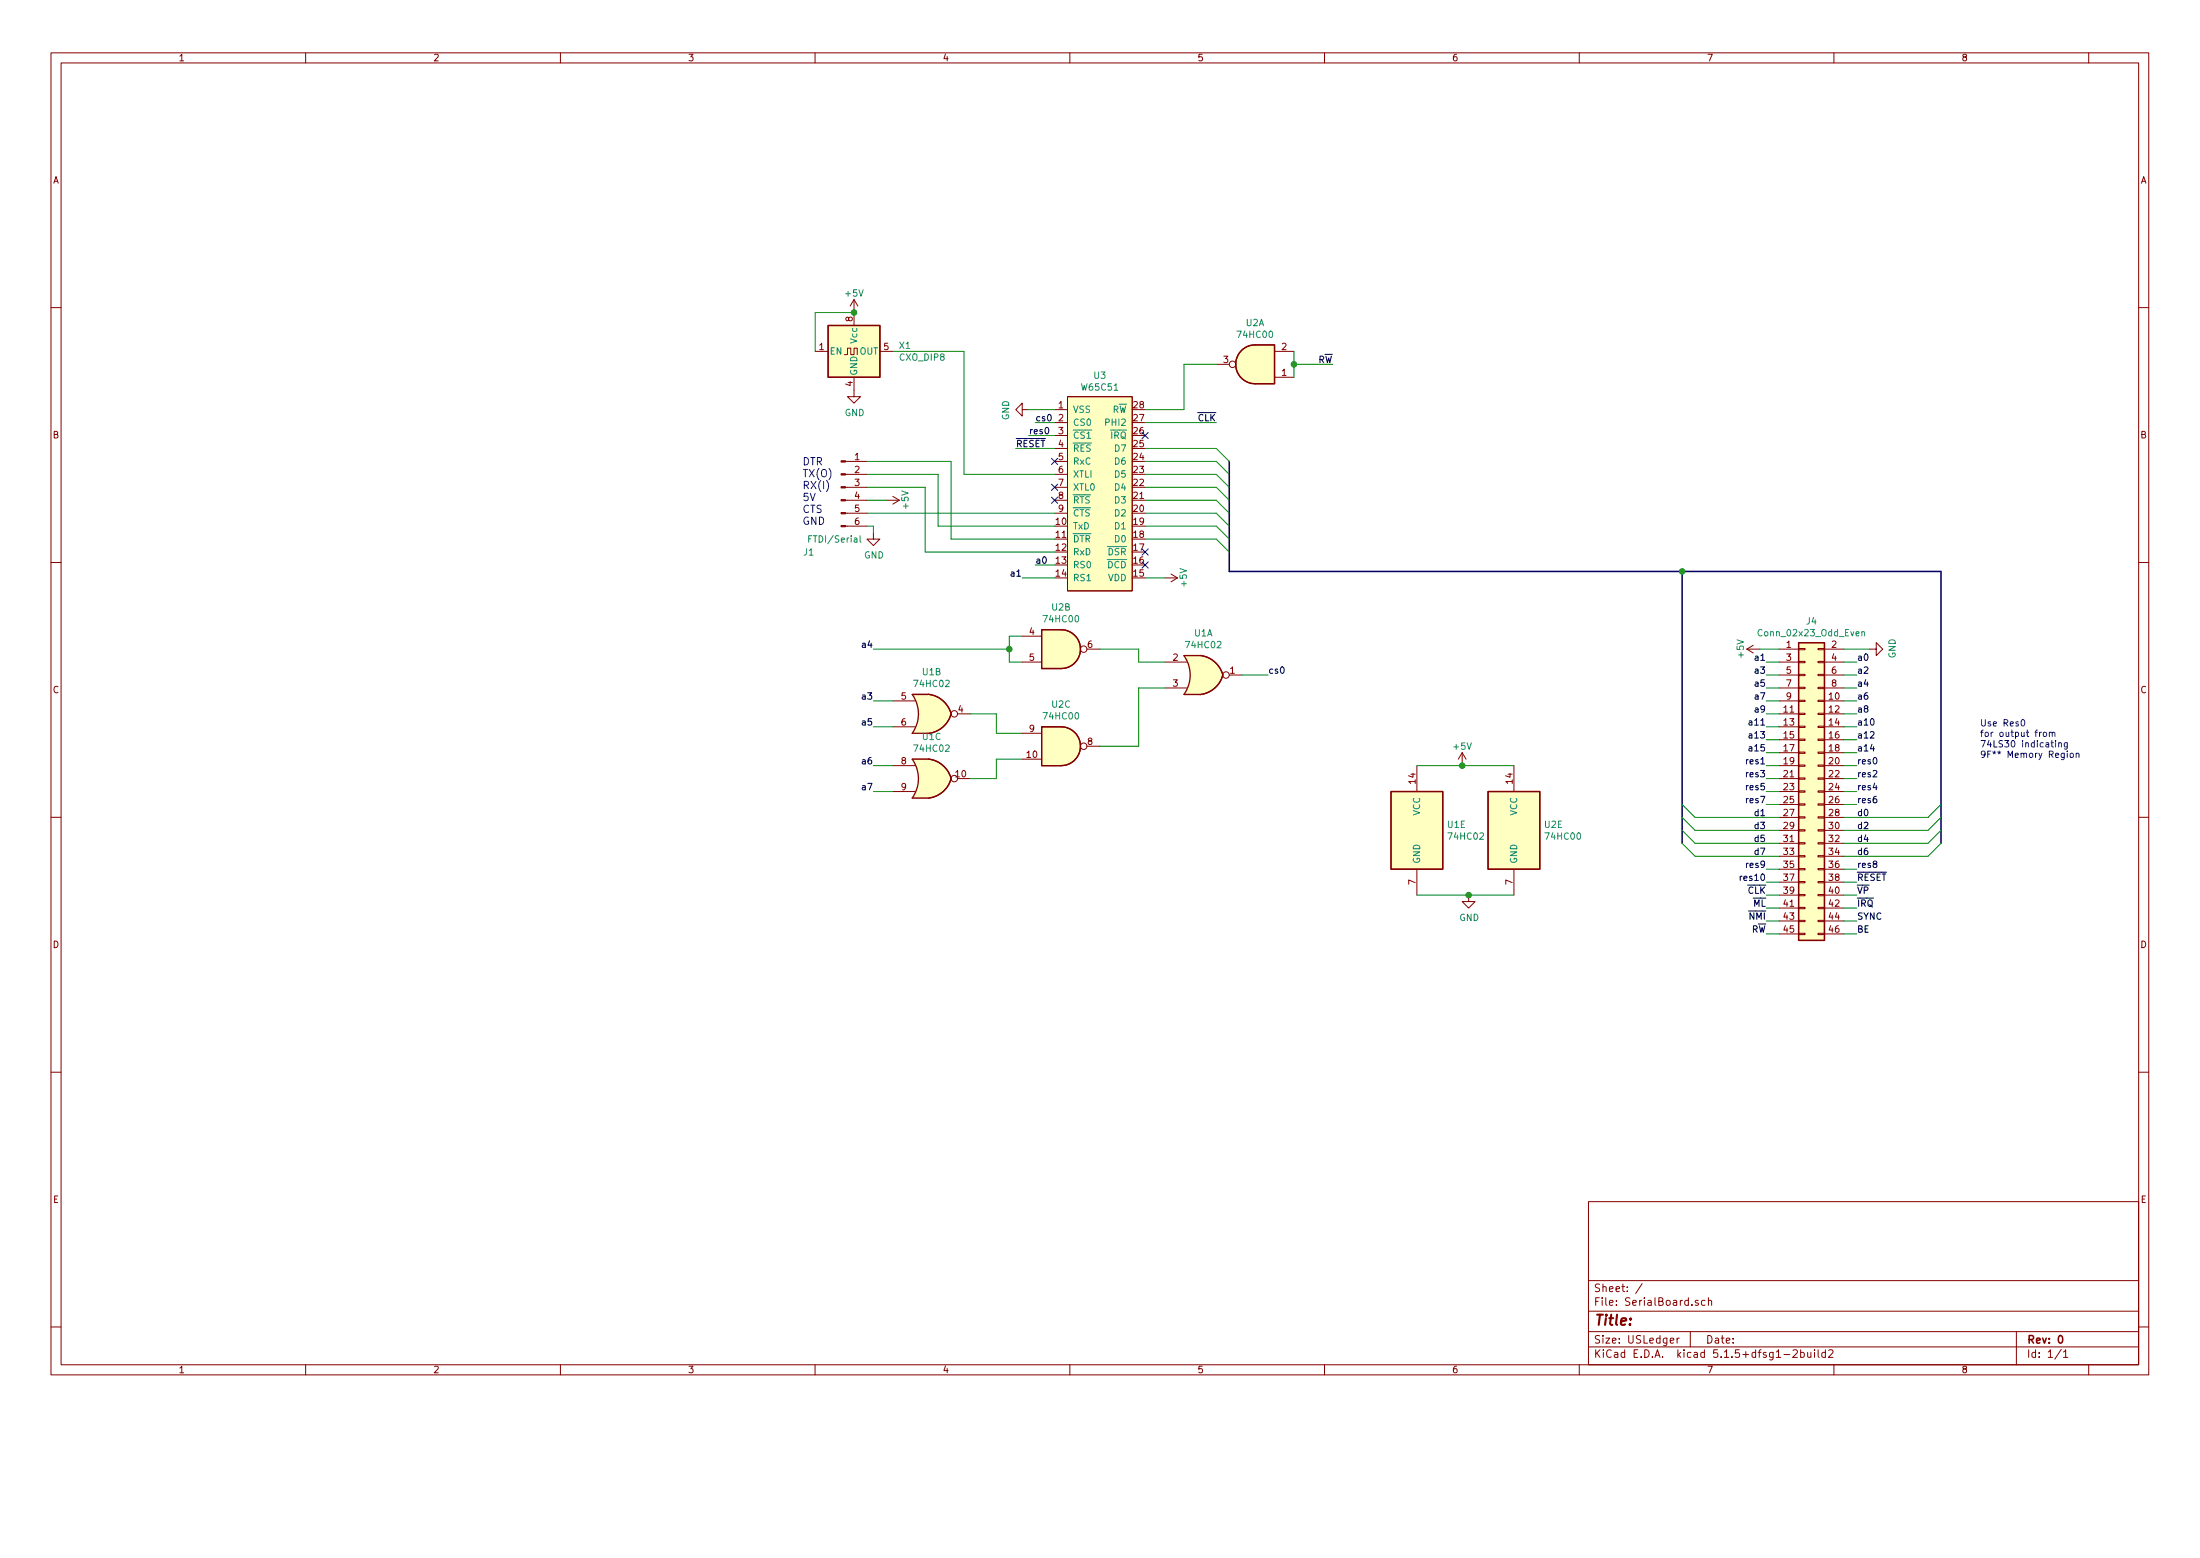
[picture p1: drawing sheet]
EESchema Schematic File Version 4
EELAYER 30 0
EELAYER END
$Descr USLedger 17000 11000
encoding utf-8
Sheet 1 1
Title ""
Date ""
Rev "0"
Comp ""
Comment1 ""
Comment2 ""
Comment3 ""
Comment4 ""
$EndDescr
$Comp
L 65XX:W65C51 U3
U 1 1
P 8500 4500
F 0 "U3" H 8500 6115 50  0000 C CNN
F 1 "W65C51" H 8500 6024 50  0000 C CNN
F 2 "" H 8400 4450 50  0001 C CNN
F 3 "" H 8400 4450 50  0001 C CNN
	1    8500 4500
	1    0    0    -1  
$EndComp
$Comp
L Connector_Generic:Conn_02x23_Odd_Even J4
U 1 1
P 13950 6100
F 0 "J4" H 14000 7417 50  0000 C CNN
F 1 "Conn_02x23_Odd_Even" H 14000 7326 50  0000 C CNN
F 2 "Connector_PinHeader_2.54mm:PinHeader_2x23_P2.54mm_Vertical" H 13950 6100 50  0001 C CNN
F 3 "~" H 13950 6100 50  0001 C CNN
	1    13950 6100
	1    0    0    -1  
$EndComp
$Comp
L power:GND #PWR028
U 1 1
P 14450 5000
F 0 "#PWR028" H 14450 4750 50  0001 C CNN
F 1 "GND" H 14455 4827 50  0000 C CNN
F 2 "" H 14450 5000 50  0001 C CNN
F 3 "" H 14450 5000 50  0001 C CNN
	1    14450 5000
	0    -1   -1   0   
$EndComp
$Comp
L power:+5V #PWR027
U 1 1
P 13600 5000
F 0 "#PWR027" H 13600 4850 50  0001 C CNN
F 1 "+5V" H 13600 5150 50  0000 C CNN
F 2 "" H 13600 5000 50  0001 C CNN
F 3 "" H 13600 5000 50  0001 C CNN
	1    13600 5000
	0    -1   -1   0   
$EndComp
Text Label 14350 5100 0    50   ~ 0
a0
Text Label 14350 5200 0    50   ~ 0
a2
Text Label 14350 5300 0    50   ~ 0
a4
Text Label 14350 5400 0    50   ~ 0
a6
Text Label 14350 5500 0    50   ~ 0
a8
Text Label 14350 5600 0    50   ~ 0
a10
Text Label 14350 5700 0    50   ~ 0
a12
Text Label 14350 5800 0    50   ~ 0
a14
Text Label 13650 5100 2    50   ~ 0
a1
Wire Wire Line
	14450 5000 14250 5000
Wire Wire Line
	13600 5000 13750 5000
Text Label 13650 5200 2    50   ~ 0
a3
Text Label 13650 5300 2    50   ~ 0
a5
Text Label 13650 5400 2    50   ~ 0
a7
Text Label 13650 5500 2    50   ~ 0
a9
Text Label 13650 5600 2    50   ~ 0
a11
Text Label 13650 5700 2    50   ~ 0
a13
Text Label 13650 5800 2    50   ~ 0
a15
Text Label 14350 5900 0    50   ~ 0
res0
Text Label 14350 6100 0    50   ~ 0
res4
Text Label 14350 6000 0    50   ~ 0
res2
Text Label 14350 6200 0    50   ~ 0
res6
Text Label 13650 5900 2    50   ~ 0
res1
Text Label 13650 6000 2    50   ~ 0
res3
Text Label 13650 6100 2    50   ~ 0
res5
Text Label 13650 6200 2    50   ~ 0
res7
Wire Wire Line
	13650 5900 13750 5900
Wire Wire Line
	13750 6000 13650 6000
Wire Wire Line
	13650 6100 13750 6100
Wire Wire Line
	13750 6200 13650 6200
Wire Wire Line
	14250 5900 14350 5900
Wire Wire Line
	14350 6000 14250 6000
Wire Wire Line
	14250 6100 14350 6100
Wire Wire Line
	14350 6200 14250 6200
Text Label 14350 6300 0    50   ~ 0
d0
Text Label 14350 6400 0    50   ~ 0
d2
Text Label 14350 6500 0    50   ~ 0
d4
Text Label 14350 6600 0    50   ~ 0
d6
Text Label 13650 6300 2    50   ~ 0
d1
Text Label 13650 6400 2    50   ~ 0
d3
Text Label 13650 6500 2    50   ~ 0
d5
Text Label 13650 6600 2    50   ~ 0
d7
Text Label 14350 7200 0    50   ~ 0
BE
Text Label 13650 7200 2    50   ~ 0
R~W~
Text Label 14350 7100 0    50   ~ 0
SYNC
Text Label 13650 7100 2    50   ~ 0
~NMI~
Text Label 13650 7000 2    50   ~ 0
~ML~
Text Label 14350 7000 0    50   ~ 0
~IRQ~
Text Label 14350 6900 0    50   ~ 0
~VP~
Text Label 13650 6900 2    50   ~ 0
~CLK~
Text Label 14350 6800 0    50   ~ 0
~RESET~
Text Label 14350 6700 0    50   ~ 0
res8
Text Label 13650 6700 2    50   ~ 0
res9
Text Label 13650 6800 2    50   ~ 0
res10
Wire Wire Line
	13650 6700 13750 6700
Wire Wire Line
	13750 6800 13650 6800
Wire Wire Line
	13650 6900 13750 6900
Wire Wire Line
	13750 7000 13650 7000
Wire Wire Line
	13650 7100 13750 7100
Wire Wire Line
	13750 7200 13650 7200
Wire Wire Line
	14250 7200 14350 7200
Wire Wire Line
	14350 7100 14250 7100
Wire Wire Line
	14250 7000 14350 7000
Wire Wire Line
	14350 6900 14250 6900
Wire Wire Line
	14250 6800 14350 6800
Wire Wire Line
	14350 6700 14250 6700
Wire Bus Line
	9500 4400 13000 4400
Connection ~ 13000 4400
Wire Bus Line
	13000 4400 15000 4400
Entry Wire Line
	13000 6300 13100 6400
Entry Wire Line
	13000 6200 13100 6300
Entry Wire Line
	13000 6400 13100 6500
Entry Wire Line
	13000 6500 13100 6600
Wire Wire Line
	13100 6300 13750 6300
Wire Wire Line
	13750 6400 13100 6400
Wire Wire Line
	13100 6500 13750 6500
Wire Wire Line
	13100 6600 13750 6600
Entry Wire Line
	15000 6200 14900 6300
Entry Wire Line
	15000 6300 14900 6400
Entry Wire Line
	15000 6400 14900 6500
Entry Wire Line
	15000 6500 14900 6600
Wire Wire Line
	14900 6300 14250 6300
Wire Wire Line
	14250 6400 14900 6400
Wire Wire Line
	14900 6500 14250 6500
Wire Wire Line
	14250 6600 14900 6600
Text Notes 15300 5850 0    50   ~ 0
Use Res0 \nfor output from\n74LS30 indicating\n9F** Memory Region
Text Label 7950 3350 0    50   ~ 0
res0
Wire Wire Line
	7950 3350 8150 3350
Text Label 10300 2800 2    50   ~ 0
R~W~
Wire Wire Line
	10300 2800 10000 2800
Wire Wire Line
	10000 2800 10000 2700
Wire Wire Line
	10000 2800 10000 2900
Connection ~ 10000 2800
Wire Wire Line
	8850 3150 9150 3150
Wire Wire Line
	9150 3150 9150 2800
Wire Wire Line
	9150 2800 9400 2800
Entry Wire Line
	9400 3450 9500 3550
Entry Wire Line
	9400 3550 9500 3650
Entry Wire Line
	9400 3650 9500 3750
Entry Wire Line
	9400 3750 9500 3850
Entry Wire Line
	9400 3850 9500 3950
Entry Wire Line
	9400 3950 9500 4050
Entry Wire Line
	9400 4050 9500 4150
Entry Wire Line
	9400 4150 9500 4250
Wire Wire Line
	8850 3450 9400 3450
Wire Wire Line
	8850 3550 9400 3550
Wire Wire Line
	9400 3650 8850 3650
Wire Wire Line
	8850 3750 9400 3750
Wire Wire Line
	9400 3850 8850 3850
Wire Wire Line
	8850 3950 9400 3950
Wire Wire Line
	9400 4050 8850 4050
Wire Wire Line
	8850 4150 9400 4150
$Comp
L power:+5V #PWR06
U 1 1
P 9000 4450
F 0 "#PWR06" H 9000 4300 50  0001 C CNN
F 1 "+5V" H 9000 4600 50  0000 C CNN
F 2 "" H 9000 4450 50  0001 C CNN
F 3 "" H 9000 4450 50  0001 C CNN
	1    9000 4450
	0    1    1    0   
$EndComp
Wire Wire Line
	8850 4450 9000 4450
$Comp
L power:GND #PWR05
U 1 1
P 7950 3150
F 0 "#PWR05" H 7950 2900 50  0001 C CNN
F 1 "GND" H 7955 2977 50  0000 C CNN
F 2 "" H 7950 3150 50  0001 C CNN
F 3 "" H 7950 3150 50  0001 C CNN
	1    7950 3150
	0    1    1    0   
$EndComp
Wire Wire Line
	7950 3150 8150 3150
Text Label 9400 3250 2    50   ~ 0
~CLK~
Wire Wire Line
	9400 3250 8850 3250
NoConn ~ 8850 3350
Text Label 7850 3450 0    50   ~ 0
~RESET~
Wire Wire Line
	7850 3450 8150 3450
Wire Wire Line
	13650 5100 13750 5100
Wire Wire Line
	13750 5200 13650 5200
Wire Wire Line
	13650 5300 13750 5300
Wire Wire Line
	13750 5400 13650 5400
Wire Wire Line
	13650 5500 13750 5500
Wire Wire Line
	13750 5600 13650 5600
Wire Wire Line
	13650 5700 13750 5700
Wire Wire Line
	13750 5800 13650 5800
Wire Wire Line
	14250 5800 14350 5800
Wire Wire Line
	14350 5700 14250 5700
Wire Wire Line
	14250 5600 14350 5600
Wire Wire Line
	14350 5500 14250 5500
Wire Wire Line
	14250 5400 14350 5400
Wire Wire Line
	14350 5300 14250 5300
Wire Wire Line
	14250 5200 14350 5200
Wire Wire Line
	14350 5100 14250 5100
Text Label 8000 4350 0    50   ~ 0
a0
Text Label 7900 4450 2    50   ~ 0
a1
Wire Wire Line
	7900 4450 8150 4450
Wire Wire Line
	8000 4350 8150 4350
Text Notes 6200 4050 0    57   ~ 0
DTR\nTX(O)\nRX(I)\n5V\nCTS\nGND
$Comp
L power:GND #PWR03
U 1 1
P 6750 4100
F 0 "#PWR03" H 6750 3850 50  0001 C CNN
F 1 "GND" H 6755 3927 50  0000 C CNN
F 2 "" H 6750 4100 50  0001 C CNN
F 3 "" H 6750 4100 50  0001 C CNN
	1    6750 4100
	1    0    0    -1  
$EndComp
Wire Wire Line
	6700 4050 6750 4050
Wire Wire Line
	6750 4050 6750 4100
$Comp
L power:+5V #PWR04
U 1 1
P 6850 3850
F 0 "#PWR04" H 6850 3700 50  0001 C CNN
F 1 "+5V" H 6850 4000 50  0000 C CNN
F 2 "" H 6850 3850 50  0001 C CNN
F 3 "" H 6850 3850 50  0001 C CNN
	1    6850 3850
	0    1    1    0   
$EndComp
Wire Wire Line
	6700 3950 8150 3950
$Comp
L Connector:Conn_01x06_Male J1
U 1 1
P 6500 3750
F 0 "J1" H 6250 3250 50  0000 C CNN
F 1 "FTDI/Serial" H 6450 3350 50  0000 C CNN
F 2 "" H 6500 3750 50  0001 C CNN
F 3 "~" H 6500 3750 50  0001 C CNN
	1    6500 3750
	1    0    0    -1  
$EndComp
Wire Wire Line
	6700 3850 6850 3850
Wire Wire Line
	7150 3750 6700 3750
Wire Wire Line
	8150 4150 7350 4150
Wire Wire Line
	7350 4150 7350 3550
Wire Wire Line
	7350 3550 6700 3550
Wire Wire Line
	6700 3650 7250 3650
Wire Wire Line
	7250 3650 7250 4050
Wire Wire Line
	7250 4050 8150 4050
NoConn ~ 8150 3850
NoConn ~ 8150 3750
Wire Wire Line
	7150 3750 7150 4250
Wire Wire Line
	7150 4250 8150 4250
$Comp
L Oscillator:CXO_DIP8 X1
U 1 1
P 6600 2700
F 0 "X1" H 6944 2746 50  0000 L CNN
F 1 "CXO_DIP8" H 6944 2655 50  0000 L CNN
F 2 "Oscillator:Oscillator_DIP-8" H 7050 2350 50  0001 C CNN
F 3 "http://cdn-reichelt.de/documents/datenblatt/B400/OSZI.pdf" H 6500 2700 50  0001 C CNN
	1    6600 2700
	1    0    0    -1  
$EndComp
$Comp
L power:GND #PWR02
U 1 1
P 6600 3000
F 0 "#PWR02" H 6600 2750 50  0001 C CNN
F 1 "GND" H 6605 2827 50  0000 C CNN
F 2 "" H 6600 3000 50  0001 C CNN
F 3 "" H 6600 3000 50  0001 C CNN
	1    6600 3000
	1    0    0    -1  
$EndComp
$Comp
L power:+5V #PWR01
U 1 1
P 6600 2400
F 0 "#PWR01" H 6600 2250 50  0001 C CNN
F 1 "+5V" H 6600 2550 50  0000 C CNN
F 2 "" H 6600 2400 50  0001 C CNN
F 3 "" H 6600 2400 50  0001 C CNN
	1    6600 2400
	1    0    0    -1  
$EndComp
Wire Wire Line
	6300 2400 6600 2400
Wire Wire Line
	6300 2400 6300 2700
Connection ~ 6600 2400
Wire Wire Line
	6900 2700 7450 2700
Wire Wire Line
	7450 2700 7450 3650
Wire Wire Line
	7450 3650 8150 3650
NoConn ~ 8150 3550
NoConn ~ 8850 4250
NoConn ~ 8850 4350
Text Label 6750 5400 2    50   ~ 0
a3
Text Label 6750 5600 2    50   ~ 0
a5
Text Label 6750 5900 2    50   ~ 0
a6
Text Label 6750 6100 2    50   ~ 0
a7
Text Label 6750 5000 2    50   ~ 0
a4
$Comp
L 74xx:74HC00 U2
U 1 1
P 9700 2800
F 0 "U2" H 9700 2483 50  0000 C CNN
F 1 "74HC00" H 9700 2574 50  0000 C CNN
F 2 "" H 9700 2800 50  0001 C CNN
F 3 "http://www.ti.com/lit/gpn/sn74hc00" H 9700 2800 50  0001 C CNN
	1    9700 2800
	-1   0    0    1   
$EndComp
$Comp
L 74xx:74HC00 U2
U 2 1
P 8200 5000
F 0 "U2" H 8200 5325 50  0000 C CNN
F 1 "74HC00" H 8200 5234 50  0000 C CNN
F 2 "" H 8200 5000 50  0001 C CNN
F 3 "http://www.ti.com/lit/gpn/sn74hc00" H 8200 5000 50  0001 C CNN
	2    8200 5000
	1    0    0    -1  
$EndComp
Wire Wire Line
	6750 5000 7800 5000
Wire Wire Line
	7800 5000 7800 4900
Wire Wire Line
	7800 4900 7900 4900
Wire Wire Line
	7800 5000 7800 5100
Wire Wire Line
	7800 5100 7900 5100
Connection ~ 7800 5000
$Comp
L 74xx:74HC02 U1
U 1 1
P 9300 5200
F 0 "U1" H 9300 5525 50  0000 C CNN
F 1 "74HC02" H 9300 5434 50  0000 C CNN
F 2 "" H 9300 5200 50  0001 C CNN
F 3 "http://www.ti.com/lit/gpn/sn74hc02" H 9300 5200 50  0001 C CNN
	1    9300 5200
	1    0    0    -1  
$EndComp
Wire Wire Line
	8500 5000 8800 5000
Wire Wire Line
	8800 5000 8800 5100
Wire Wire Line
	8800 5100 9000 5100
$Comp
L 74xx:74HC02 U1
U 2 1
P 7200 5500
F 0 "U1" H 7200 5825 50  0000 C CNN
F 1 "74HC02" H 7200 5734 50  0000 C CNN
F 2 "" H 7200 5500 50  0001 C CNN
F 3 "http://www.ti.com/lit/gpn/sn74hc02" H 7200 5500 50  0001 C CNN
	2    7200 5500
	1    0    0    -1  
$EndComp
$Comp
L 74xx:74HC02 U1
U 3 1
P 7200 6000
F 0 "U1" H 7200 6325 50  0000 C CNN
F 1 "74HC02" H 7200 6234 50  0000 C CNN
F 2 "" H 7200 6000 50  0001 C CNN
F 3 "http://www.ti.com/lit/gpn/sn74hc02" H 7200 6000 50  0001 C CNN
	3    7200 6000
	1    0    0    -1  
$EndComp
Wire Wire Line
	6750 5400 6900 5400
Wire Wire Line
	6750 5600 6900 5600
Wire Wire Line
	6750 5900 6900 5900
Wire Wire Line
	6750 6100 6900 6100
$Comp
L 74xx:74HC00 U2
U 3 1
P 8200 5750
F 0 "U2" H 8200 6075 50  0000 C CNN
F 1 "74HC00" H 8200 5984 50  0000 C CNN
F 2 "" H 8200 5750 50  0001 C CNN
F 3 "http://www.ti.com/lit/gpn/sn74hc00" H 8200 5750 50  0001 C CNN
	3    8200 5750
	1    0    0    -1  
$EndComp
Wire Wire Line
	7500 5500 7700 5500
Wire Wire Line
	7700 5500 7700 5650
Wire Wire Line
	7700 5650 7900 5650
Wire Wire Line
	7500 6000 7700 6000
Wire Wire Line
	7700 6000 7700 5850
Wire Wire Line
	7700 5850 7900 5850
Wire Wire Line
	8500 5750 8800 5750
Wire Wire Line
	8800 5750 8800 5300
Wire Wire Line
	8800 5300 9000 5300
Text Label 8000 3250 0    50   ~ 0
cs0
Wire Wire Line
	8000 3250 8150 3250
Text Label 9800 5200 0    50   ~ 0
cs0
Wire Wire Line
	9800 5200 9600 5200
$Comp
L 74xx:74HC00 U2
U 5 1
P 11700 6400
F 0 "U2" H 11930 6446 50  0000 L CNN
F 1 "74HC00" H 11930 6355 50  0000 L CNN
F 2 "" H 11700 6400 50  0001 C CNN
F 3 "http://www.ti.com/lit/gpn/sn74hc00" H 11700 6400 50  0001 C CNN
	5    11700 6400
	1    0    0    -1  
$EndComp
$Comp
L 74xx:74HC02 U1
U 5 1
P 10950 6400
F 0 "U1" H 11180 6446 50  0000 L CNN
F 1 "74HC02" H 11180 6355 50  0000 L CNN
F 2 "" H 10950 6400 50  0001 C CNN
F 3 "http://www.ti.com/lit/gpn/sn74hc02" H 10950 6400 50  0001 C CNN
	5    10950 6400
	1    0    0    -1  
$EndComp
Wire Wire Line
	10950 5900 11300 5900
Wire Wire Line
	10950 6900 11350 6900
$Comp
L power:GND #PWR08
U 1 1
P 11350 6900
F 0 "#PWR08" H 11350 6650 50  0001 C CNN
F 1 "GND" H 11355 6727 50  0000 C CNN
F 2 "" H 11350 6900 50  0001 C CNN
F 3 "" H 11350 6900 50  0001 C CNN
	1    11350 6900
	1    0    0    -1  
$EndComp
Connection ~ 11350 6900
Wire Wire Line
	11350 6900 11700 6900
$Comp
L power:+5V #PWR07
U 1 1
P 11300 5900
F 0 "#PWR07" H 11300 5750 50  0001 C CNN
F 1 "+5V" H 11300 6050 50  0000 C CNN
F 2 "" H 11300 5900 50  0001 C CNN
F 3 "" H 11300 5900 50  0001 C CNN
	1    11300 5900
	1    0    0    -1  
$EndComp
Connection ~ 11300 5900
Wire Wire Line
	11300 5900 11700 5900
Wire Bus Line
	15000 4400 15000 6500
Wire Bus Line
	13000 4400 13000 6500
Wire Bus Line
	9500 3550 9500 4400
$EndSCHEMATC
